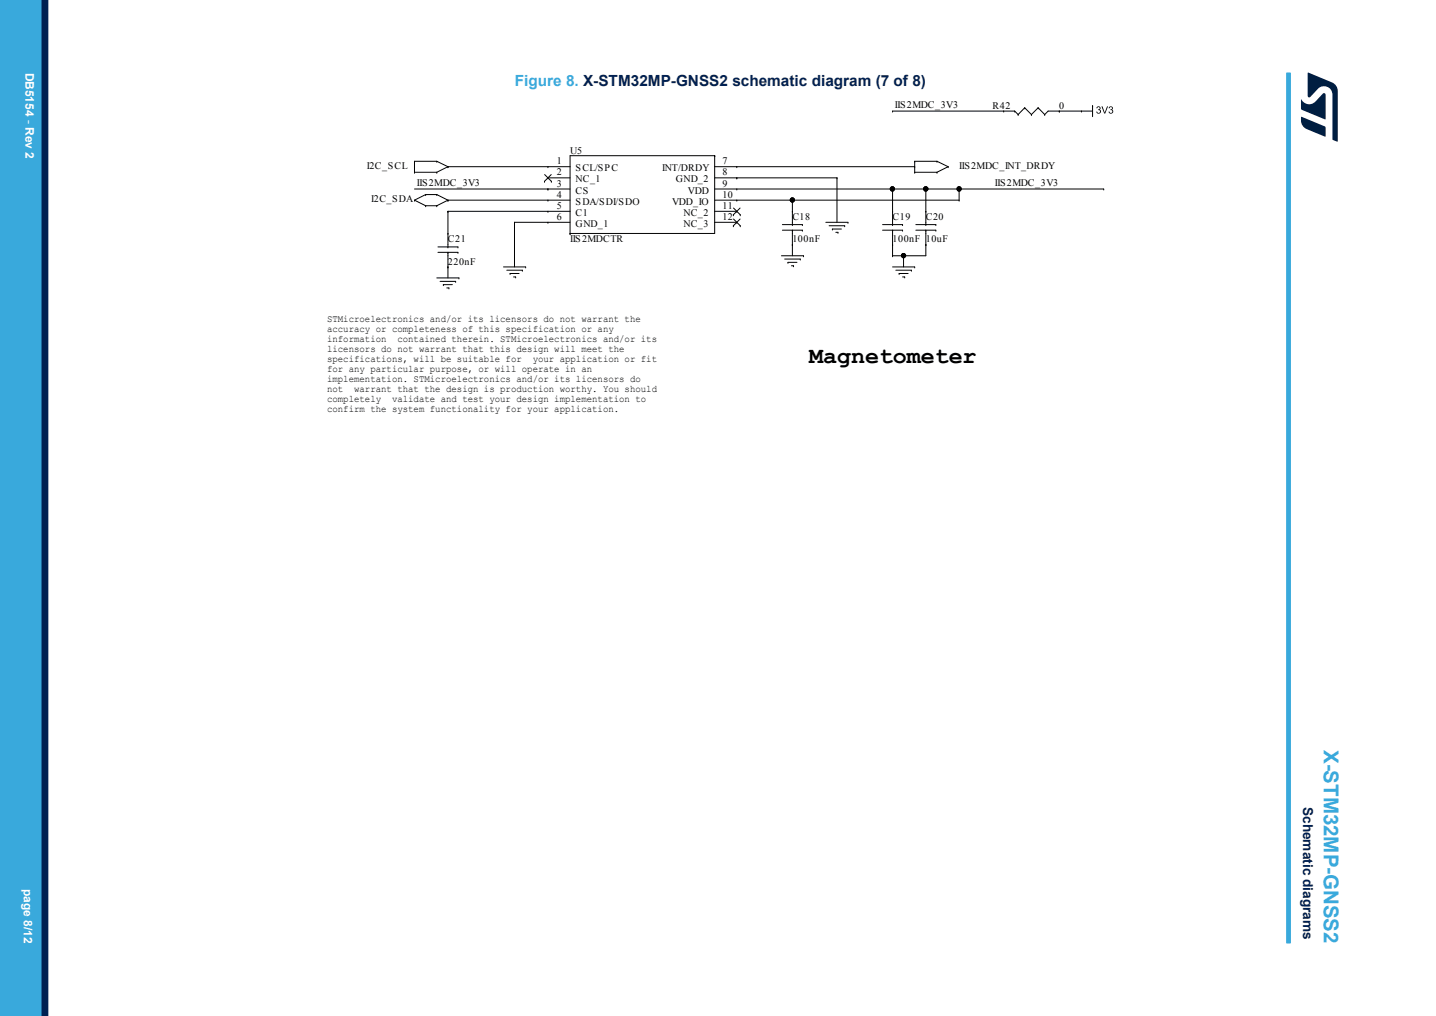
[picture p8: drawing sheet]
<svg xmlns="http://www.w3.org/2000/svg" width="297mm" height="210mm" viewBox="0 0 297 210" stroke-linecap="round" stroke-linejoin="round" font-family="sans-serif">
<g fill="none" stroke="#000" stroke-width=".21">
<path d="M85.7 35.6h.1M85.7 33.3h.1M85.7 33.3v2.3M85.7 33.3h4.6M85.7 39.1h32.2M85.7 35.6h4.6M90.3 35.6h.1M90.3 33.3h.1M90.3 33.3l2.3 1.2M92.6 34.5h25.3M92.6 34.5h.1M92.6 34.5l-2.3 1.1"/>
<path d="M112.6 37.5h.1M112.6 36.1l1.4 1.4M113.3 34.5h.1M113.3 36.8h.1M113.3 39.1h.1M113.3 36.8h4.6M114 36.1l-1.4 1.4M114 37.5h.1M147.8 32.2h.1M147.8 32.2v16.1h-29.9M147.8 34.5h41.4M147.8 36.8h25.3"/>
<path d="M147.8 39.1h80.5M147.8 32.2h-29.9v16.1M152.4 34.5h.1M152.4 36.8h.1M152.4 39.1h.1M173.1 36.8h.1M173.1 36.8v9.1M184.6 39.1h.1M184.6 23h.1M184.6 39.1v7.3M184.6 23h25.3M189.2 35.6h4.6"/>
<path d="M189.2 35.6h.1M189.2 33.3h.1M189.2 34.5h.1M189.2 33.3h4.6M189.2 33.3v2.3M191.5 39.1h.1M191.5 39.1v7.3M193.8 35.6h.1M193.8 33.3h.1M193.8 33.3l2.3 1.2M196.1 34.5h.1M196.1 34.5l-2.3 1.1"/>
<path d="M198.4 39.1h.1M198.4 39.1v2.3M207.6 23h.1M209.9 23l.7 .7M209.9 23h.1M210.6 23.7h.1M211.9 22.3l1.4 1.4M211.9 22.3h.1M211.9 22.3l-1.3 1.4M213.3 23.7h.1M214.7 22.3h.1M214.7 22.3l-1.4 1.4"/>
<path d="M214.7 22.3l1.4 1.4M216.1 23.7h.1M219.1 23h.1M223.7 23h.1M226 21.8h.1M226 23h-9.2l-.7 .7M226 21.8v2.3M228.3 39.1h.1M85.7 41.4h.1M85.7 41.4l2.3 1.1M88 40.2l-2.3 1.2M88 42.5h2.3"/>
<path d="M88 40.2h.1M88 42.5h.1M88 40.2h2.3M90.3 40.2h.1M90.3 42.5h.1M90.3 40.2l2.3 1.2M90.3 57.4h4.6M90.6 52.2h4.1M90.6 51h4.1M91 58.2h3.2M91.7 58.8h1.9M91.7 58.8h.1"/>
<path d="M92.4 59.5h.4M92.6 41.4h25.3M92.6 43.7h25.3M92.6 41.4h.1M92.6 51h.1M92.6 52.2h.1M92.6 48.3h.1M92.6 55.2h.1M92.6 43.7h.1M92.6 41.4l-2.3 1.1M92.6 43.7v7.3M92.6 52.2v5.2"/>
<path d="M92.8 59.5h.1M94.2 58.2h.1M94.7 52.2h.1M94.7 51h.1M94.9 57.4h.1M104.1 55.2h4.6M104.8 55.9h3.2M105.5 56.5h1.9M105.5 56.5h.1M106.2 57.2h.4M106.4 45.9h11.5M106.4 45.9h.1"/>
<path d="M106.4 45.9v9.3M106.6 57.2h.1M108 55.9h.1M108.7 55.2h.1M113.3 41.4h.1M113.3 43.7h.1M113.3 45.9h.1M117.9 48.3h.1M147.8 45.9h4.6M147.8 41.4h50.6M147.8 43.7h4.6M151.7 44.4h.1"/>
<path d="M151.7 46.7h.1M151.7 43l1.4 1.4M151.7 45.3l1.4 1.4M152.4 41.4h.1M152.4 43.7h.1M152.4 45.9h.1M153.1 43l-1.4 1.4M153.1 45.3l-1.4 1.4M153.1 44.4h.1M153.1 46.7h.1M161.6 52.9h4.6M161.8 47.6h4.2"/>
<path d="M161.8 46.4h4.2M162.3 53.5h3.2M163 54.2h1.8M163 54.2h.1M163.7 54.9h.4M163.9 46.4h.1M163.9 47.6h.1M163.9 43.7h.1M163.9 50.6h.1M163.9 41.4h.1M163.9 41.4v5M163.9 47.6v5.3"/>
<path d="M164.1 54.9h.1M165.5 53.5h.1M166 47.6h.1M166 46.4h.1M166.2 52.9h.1M170.8 45.9h4.6M171.5 46.7h3.2M172.2 47.3h1.8M172.2 47.3h.1M172.9 48h.4M173.3 48h.1M174.7 46.7h.1"/>
<path d="M175.4 45.9h.1M182.5 47.6h4.2M182.5 46.4h4.2M184.6 46.4h.1M184.6 47.6h.1M184.6 43.7h.1M184.6 50.6h.1M184.6 52.9h.1M184.6 55.2h4.6M184.6 47.6v5.3M185.3 55.9h3.2M186 56.5h1.8"/>
<path d="M186 56.5h.1M186.7 47.6h.1M186.7 46.4h.1M186.7 57.2h.4M186.9 52.9h.1M186.9 52.9v2.3M187.1 57.2h.1M188.5 55.9h.1M189.2 55.2h.1M189.4 47.6h4.2M189.4 46.4h4.2M191.5 46.4h.1"/>
<path d="M191.5 47.6h.1M191.5 43.7h.1M191.5 50.6h.1M191.5 47.6v5.3h-6.9M193.6 47.6h.1M193.6 46.4h.1M198.4 41.4h.1"/>
<circle cx="184.6" cy="39" r=".45"/>
<circle cx="191.5" cy="39" r=".46"/>
<circle cx="198.4" cy="39" r=".45"/>
<circle cx="163.9" cy="41.3" r=".45"/>
<circle cx="186.9" cy="52.8" r=".45"/>
</g>
<path d="M226.9 22.1a.4 .4 0 0 1 .6 0 .4 .4 0 0 1-.1 .6 .47 .47 0 0 1 0 .8 .47 .47 0 0 1-.7-.4h.2a.3 .3 0 0 0 .4 .2 .3 .3 0 0 0 .2-.3 .3 .3 0 0 0-.4-.2v-.2a.26 .26 0 0 0 .3-.2 .26 .26 0 0 0-.2-.3 .26 .26 0 0 0-.3 .3h-.1zM227.8 22h.2l.5 1.3 .5-1.3h.2l-.6 1.5h-.2zM229.4 22.1a.4 .4 0 0 1 .7 0 .4 .4 0 0 1-.1 .6 .47 .47 0 0 1 0 .8 .47 .47 0 0 1-.7-.4h.2a.3 .3 0 0 0 .3 .2 .3 .3 0 0 0 .2-.3 .3 .3 0 0 0-.4-.2l.1-.2a.26 .26 0 0 0 .3-.2 .26 .26 0 0 0-.3-.3 .26 .26 0 0 0-.2 .3h-.2z" fill="#000"/>
<g fill="#000">
<circle cx="184.6" cy="39" r=".45"/>
<circle cx="191.5" cy="39" r=".46"/>
<circle cx="198.4" cy="39" r=".45"/>
<circle cx="163.9" cy="41.3" r=".45"/>
<circle cx="186.9" cy="52.8" r=".45"/>
</g>
<path d="M266.5 15v180" fill="none" stroke="#39a9dc" stroke-width="1"/>
<g fill="#39a9dc">
<path d="M0 0h8.6v210h-8.6z" fill-rule="evenodd"/>
<path d="M0 0h7.5v210h-7.5z" fill-rule="evenodd"/>
</g>
<path d="M9.3 0v210" fill="none" stroke="#002052" stroke-width="1.4"/>
<g fill="#001e41">
<path d="M270.5 15l5 2.1a1.91 1.91 0 0 1 1.2 1.7v10.4l-.1 .1-1-.5v-9.2a1.74 1.74 0 0 0-1-1.6 1.74 1.74 0 0 0-2 .3l-1.6 1.7-.2 .1-.3-.1z"/>
<path d="M269.1 24.2l4.9 1.9 .2 .3v1.7l-.2 .1-3.8-1.5a1.92 1.92 0 0 1-1.1-1.8z"/>
<path d="M269.1 20.5a1.85 1.85 0 0 0 2.9 .5l1.6-1.6 .2-.2 .3 .2v5.3l-5-2.1z"/>
</g>
<text font-size="4.8" x="167.4" y="75.1">Magnetometer</text>
<text font-size="4.2" fill="#39a9dc" x="273.8" y="155" transform="rotate(90 273.8 155)">X-STM32MP-GNSS2</text>
<text font-size="3.2" fill="#39a9dc" x="106.5" y="17.8">Figure 8. X-STM32MP-GNSS2 schematic diagram (7 of 8)</text>
<text font-size="2.8" fill="#002052" x="269.5" y="166.8" transform="rotate(90 269.5 166.8)">Schematic diagrams</text>
<g font-size="2.5" fill="#fff">
<text x="5.3" y="15" transform="rotate(90 5.3 15)">DB5154 - Rev 2</text>
<text x="5" y="183.7" transform="rotate(90 5 183.7)">page 8/12</text>
</g>
<g font-size="2.1">
<text x="185.1" y="22.3">IIS2MDC_3V3</text>
<text x="205.3" y="22.6">R42</text>
<text x="219.1" y="22.6">0</text>
<text x="75.9" y="35">I2C_SCL</text>
<text x="115.2" y="33.9">1</text>
<text x="117.9" y="31.7">U5</text>
<text x="119.1" y="35.4">SCL/SPC</text>
<text x="136.9" y="35.4">INT/DRDY</text>
<text x="149.4" y="33.9">7</text>
<text x="198.4" y="35">IIS2MDC_INT_DRDY</text>
<text x="76.8" y="41.8">I2C_SDA</text>
<text x="86.2" y="38.4">IIS2MDC_3V3</text>
<text x="115.2" y="36.3">2</text>
<text x="115.2" y="38.6">3</text>
<text x="115.2" y="40.9">4</text>
<text x="119.1" y="37.7">NC_1</text>
<text x="119.1" y="40">CS</text>
<text x="139.8" y="37.7">GND_2</text>
<text x="142.3" y="40">VDD</text>
<text x="149.4" y="38.6">9</text>
<text x="149.4" y="40.9">10</text>
<text x="149.4" y="36.3">8</text>
<text x="205.8" y="38.4">IIS2MDC_3V3</text>
<text x="115.2" y="43.2">5</text>
<text x="115.2" y="45.4">6</text>
<text x="119.1" y="42.3">SDA/SDI/SDO</text>
<text x="119.1" y="44.6">C1</text>
<text x="119.1" y="46.9">GND_1</text>
<text x="139" y="42.3">VDD_IO</text>
<text x="141.4" y="44.6">NC_2</text>
<text x="141.4" y="46.9">NC_3</text>
<text x="149.4" y="43.2">11</text>
<text x="149.4" y="45.4">12</text>
<text x="163.9" y="45.5">C18</text>
<text x="184.6" y="45.5">C19</text>
<text x="191.5" y="45.5">C20</text>
<text x="92.6" y="50.1">C21</text>
<text x="117.9" y="50.1">IIS2MDCTR</text>
<text x="163.9" y="50.1">100nF</text>
<text x="184.6" y="50.1">100nF</text>
<text x="191.5" y="50.1">10uF</text>
<text x="92.6" y="54.7">220nF</text>
<text x="67.7" y="66.6">STMicroelectronics and/or its licensors do not warrant the</text>
<text x="67.7" y="68.6">accuracy or completeness of this specification or any</text>
<text x="67.7" y="70.7">information</text>
<text x="82.2" y="70.7">contained therein. STMicroelectronics and/or its</text>
<text x="67.7" y="72.8">licensors do not warrant that this design will meet the</text>
<text x="67.7" y="74.8">specifications, will be suitable for</text>
<text x="67.7" y="76.9">for any particular purpose, or will operate in an</text>
<text x="110.2" y="74.8">your application or fit</text>
<text x="67.7" y="79">implementation. STMicroelectronics and/or its licensors do</text>
<text x="67.7" y="81.1">not</text>
<text x="67.7" y="83.1">completely</text>
<text x="73.2" y="81.1">warrant that the design is production worthy. You should</text>
<text x="81.1" y="83.1">validate and test your design implementation to</text>
<text x="67.7" y="85.2">confirm the system functionality for your application.</text>
</g>
</svg>
